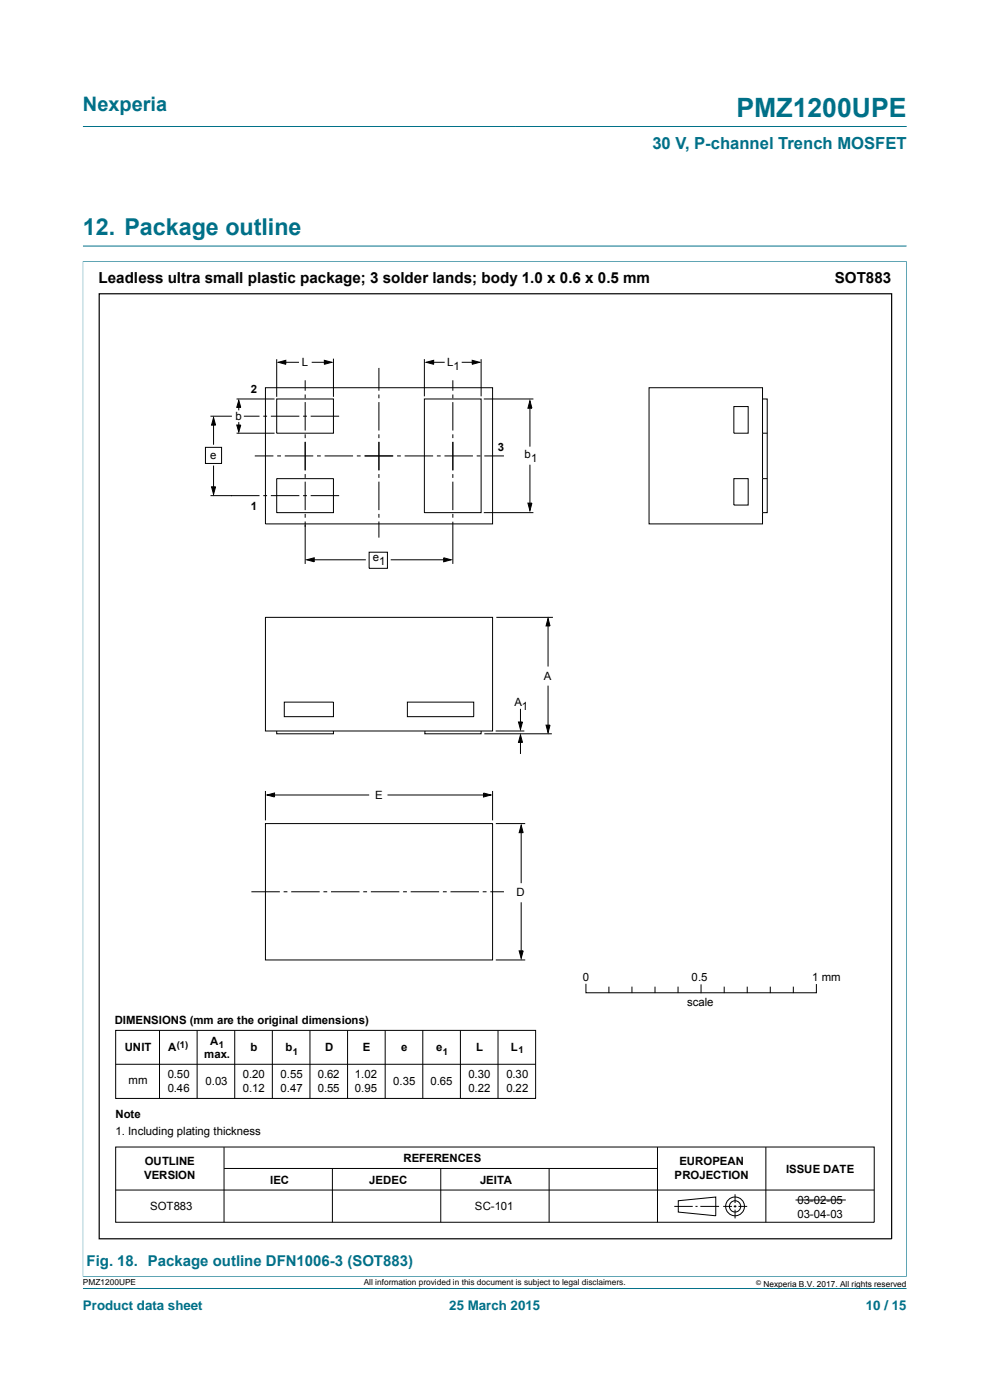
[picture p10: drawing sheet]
<svg xmlns="http://www.w3.org/2000/svg" width="210mm" height="297mm" viewBox="0 0 210 297" stroke-linecap="round" stroke-linejoin="round" font-family="sans-serif">
<path d="M17.6 26.8h174.7M17.5 55.5h174.9M17.6 52.2h174.7M17.6 55.4v215.5M192.3 55.4v215.5M17.5 270.8h174.9M17.6 273.3h174.7" fill="none" stroke="#007088" stroke-width=".21"/>
<g fill="none" stroke="#000" stroke-width=".21">
<path d="M58.7 76.2v8M59 76.9l1.6-.5v.9zM59.9 76.9h3.5M66.1 76.9h3.4M68.8 76.4l1.6 .5-1.6 .4zM70.7 76.1v8.1M80.4 78.1v4.8M90 76.2v7.9M90.4 76.9l1.6-.5v.9zM91.2 76.9h3.1M97.9 76.9h3M100.2 76.4l1.5 .5-1.5 .4z"/>
<path d="M102.1 76.2v7.9M43.6 94.9h3.4v3.4h-3.4zM44.6 88.3h4.6M45.3 88.6l.4 1.6h-.8zM45.3 89.4v4.9M45.3 98.8v5.2M50.2 84.6h8M50.2 91.9h8M50.2 90.2h.9l-.5 1.4zM50.6 84.9l.5 1.5h-.9zM50.6 85.8v1.2M50.6 89.5v1.3"/>
<path d="M51.7 88.3h3.3M54 96.7h4M55.8 88.3h.9M56.3 82.3h48.2v28.8h-48.2zM57.5 88.3h6M58.7 84.6h12v7.3h-12zM58.8 96.7h.8M60.4 96.7h6M64.3 88.3h.8M64.7 80.7v2.2M64.7 83.7v.8M64.7 85.3v6"/>
<path d="M64.7 92.1v.8M64.7 93.7v6.1M65.9 88.3h6M67.2 96.7h.9M68.9 96.7h6M75.7 96.7h.8M77.3 96.7h6.1M80.4 83.7v.8M80.4 85.3v6M80.4 92.1v.8M80.4 93.7v6.1M84.2 96.7h.8"/>
<path d="M85.8 96.7h6.1M90 84.6h12.1v24.2h-12.1zM92.7 96.7h.8M94.3 96.7h6M96.1 80.7v2.2M96.1 83.7v.8M96.1 85.3v6M96.1 92.1v.8M96.1 93.7v6.1M101.1 96.7h.8M102.6 84.6h10.5M102.7 96.7h4.2"/>
<path d="M112.4 85l.4 1.6h-.8zM112.4 85.9v8.9M112.4 98.6v8.9M155.7 86.3h3v5.6h-3zM161.7 84.6h1v24.2h-1M161.7 84.6v-2.3h-24v28.8h24v-2.3M161.7 84.6v24.2M161.7 91.9h1M44.6 105.1h10.4M44.9 103.3h.8l-.4 1.6zM55.8 105.1h.9M57.5 105.1h6"/>
<path d="M58.7 101.5h12v7.3h-12zM64.3 105.1h.8M64.7 100.6v.8M64.7 102.2v6M64.7 109v.8M64.7 110.6v9M65.1 118.8l1.6-.5v.9zM65.9 118.8h11.7M65.9 105.1h6M78.3 117.1h3.9v3.5h-3.9zM80.4 100.6v.8M80.4 102.2v6"/>
<path d="M80.4 109v.8M80.4 110.6v3.5M82.9 118.8h12.1M94.1 118.3l1.6 .5-1.6 .4zM96.1 100.6v.8M96.1 102.2v6M96.1 109v.8M96.1 110.7v8.9M102.6 108.8h10.5M112 106.7h.8l-.4 1.6zM155.7 101.5h3v5.6h-3zM161.7 101.5h1"/>
<path d="M56.3 131h48.2v24.1h-48.2zM105.3 131h12M116.3 131.2l.4 1.6h-.9zM116.3 132v9.4M58.7 155.1v.6h12v-.6M60.3 149h10.4v3h-10.4zM86.4 149h14.1v3h-14.1zM90.1 155.1v.6h12v-.6M102.7 155.7h14.4M105.1 155.1h6.1M110 153.2h.8l-.4 1.6zM110.4 150.4v3.5"/>
<path d="M110.4 156.7v3.2M110.4 155.9l.4 1.6h-.8zM115.8 153.8h.9l-.4 1.6zM116.3 145.5v9.1M56.3 167.8v6.2M56.3 174.7h48.2v28.9h-48.2zM56.6 168.7l1.6-.5v.9zM57.5 168.7h20.8M82.2 168.7h21.2M102.6 168.2l1.5 .5-1.5 .4zM104.5 167.8v6.2M105.2 174.7h6.2"/>
<path d="M110.6 175.1l.4 1.5h-.9zM110.6 175.9v11.5M53.3 189.2h6.1M60.2 189.2h.8M61.8 189.2h6M68.6 189.2h.8M70.2 189.2h6.1M77.1 189.2h.8M78.7 189.2h6M85.5 189.2h.8M87.1 189.2h6M94 189.2h.8"/>
<path d="M95.6 189.2h6M102.4 189.2h.8M104 189.2h2.9M110.6 191.4v11.1M24.5 218.6h89.1v14.4h-89.1zM33.8 218.6v14.4M41.8 218.6v14.4M49.8 218.6v14.4M57.8 218.6v14.4M65.7 218.6v14.4M73.7 218.6v14.4M81.7 218.6v14.4"/>
<path d="M89.7 218.5v14.5M97.7 218.6v14.4M105.2 203.6h6.2M105.6 218.6v14.4M110.1 201.7h.9l-.4 1.6zM124.3 208.8v1.8h48.9v-1.7M129.2 209.4v1.2M134 209.4v1.2M138.9 209.4v1.2M143.8 209.4v1.2M148.7 208.9v1.7M153.6 209.4v1.2"/>
<path d="M158.5 209.4v1.2M163.4 209.4v1.2M168.3 209.4v1.2M24.5 225.8h89.1M24.5 252.5h160.9M24.5 243.3h160.9v16h-160.9zM47.5 243.4v15.9M47.5 247.9h91.9M70.5 247.9v11.4M93.5 247.9v11.4M116.5 247.9v11.4M139.5 243.4v15.9"/>
<path d="M143 255.9h3.9M143.9 254.7l7.9-.8v4l-7.9-.8zM147.5 255.9h.5M148.6 255.9h3.9M153.4 255.9h1.9M155.6 255.9h.6M155.9 253.4v1.8M155.9 255.7v.5M155.9 256.6v1.9M156.6 255.9h1.9M162.5 243.4v15.9M168.7 254.6h10.7"/>
<circle cx="155.9" cy="255.9" r="1.99"/>
<circle cx="155.9" cy="255.9" r="1.2"/>
</g>
<g fill="#000">
<path d="M59 76.9l1.6-.5v.9zM68.8 76.4l1.6 .5-1.6 .4zM90.4 76.9l1.6-.5v.9zM100.2 76.4l1.5 .5-1.5 .4zM45.3 88.6l.4 1.6h-.8zM50.2 90.2h.9l-.5 1.4zM50.6 84.9l.5 1.5h-.9zM112.4 85l.4 1.6h-.8zM44.9 103.3h.8l-.4 1.6zM65.1 118.8l1.6-.5v.9zM94.1 118.3l1.6 .5-1.6 .4zM112 106.7h.8l-.4 1.6z"/>
<path d="M116.3 131.2l.4 1.6h-.9zM110 153.2h.8l-.4 1.6zM110.4 155.9l.4 1.6h-.8zM115.8 153.8h.9l-.4 1.6zM56.6 168.7l1.6-.5v.9zM102.6 168.2l1.5 .5-1.5 .4zM110.6 175.1l.4 1.5h-.9zM110.1 201.7h.9l-.4 1.6z"/>
</g>
<path d="M21 62.3h168.1v200.5h-168.1z" fill="none" stroke="#000" stroke-width=".25"/>
<text font-size="5.6" fill="#007088" x="156.2" y="24.8">PMZ1200UPE</text>
<text font-size="4.9" fill="#007088" x="17.6" y="49.8">12. Package outline</text>
<text font-size="4.2" fill="#007088" x="17.6" y="23.6">Nexperia</text>
<text font-size="3.5" fill="#007088" x="138.4" y="31.7">30 V, P-channel Trench MOSFET</text>
<g font-size="3.2">
<text x="20.9" y="60">Leadless ultra small plastic package; 3 solder lands; body 1.0 x 0.6 x 0.5 mm</text>
<text x="177.1" y="60">SOT883</text>
</g>
<text font-size="3.2" fill="#007088" x="18.4" y="268.6">Fig. 18. Package outline DFN1006-3 (SOT883)</text>
<g font-size="2.8" fill="#007088">
<text x="17.6" y="277.9">Product data sheet</text>
<text x="95.3" y="277.9">25 March 2015</text>
<text x="183.7" y="277.9">10 / 15</text>
</g>
<g font-size="2.4">
<text x="64" y="77.7">L</text>
<text x="94.8" y="77.7">L</text>
<text x="53.2" y="83.3">2</text>
<text x="96.2" y="78.5">1</text>
<text x="49.9" y="89">b</text>
<text x="105.6" y="95.6">3</text>
<text x="44.6" y="97.3">e</text>
<text x="111.3" y="97.2">b</text>
<text x="112.7" y="98">1</text>
<text x="53.2" y="108.2">1</text>
<text x="79.1" y="119.1">e</text>
<text x="80.4" y="119.9">1</text>
<text x="109.1" y="149.8">A</text>
<text x="115.4" y="144.2">A</text>
<text x="110.7" y="150.5">1</text>
<text x="79.6" y="169.4">E</text>
<text x="109.6" y="190.1">D</text>
<text x="123.6" y="208.1">0</text>
<text x="146.7" y="208.1">0.5</text>
<text x="172.3" y="208.1">1 mm</text>
<text x="145.8" y="213.5">scale</text>
<text x="24.3" y="217.3">DIMENSIONS (mm are the original dimensions)</text>
<text x="44.6" y="221.6">A</text>
<text x="26.5" y="223">UNIT</text>
<text x="35.6" y="223">A</text>
<text x="43.3" y="224.5">max.</text>
<text x="53.2" y="223">b</text>
<text x="60.5" y="223">b</text>
<text x="69" y="223">D</text>
<text x="77" y="223">E</text>
<text x="85.1" y="223">e</text>
<text x="92.5" y="223">e</text>
<text x="101" y="223">L</text>
<text x="108.4" y="223">L</text>
<text x="27.3" y="230">mm</text>
<text x="35.6" y="228.8">0.50</text>
<text x="35.6" y="231.7">0.46</text>
<text x="43.6" y="230.2">0.03</text>
<text x="51.5" y="228.8">0.20</text>
<text x="51.5" y="231.7">0.12</text>
<text x="59.5" y="228.8">0.55</text>
<text x="59.5" y="231.7">0.47</text>
<text x="67.4" y="228.8">0.62</text>
<text x="67.4" y="231.7">0.55</text>
<text x="75.3" y="228.8">1.02</text>
<text x="75.3" y="231.7">0.95</text>
<text x="83.4" y="230.2">0.35</text>
<text x="91.3" y="230.2">0.65</text>
<text x="99.3" y="228.8">0.30</text>
<text x="99.3" y="231.7">0.22</text>
<text x="107.4" y="228.8">0.30</text>
<text x="107.4" y="231.7">0.22</text>
<text x="24.5" y="237.1">Note</text>
<text x="24.5" y="240.8">1. Including plating thickness</text>
<text x="30.6" y="250.2">VERSION</text>
<text x="30.7" y="247.2">OUTLINE</text>
<text x="57.3" y="251.1">IEC</text>
<text x="78.3" y="251.1">JEDEC</text>
<text x="85.6" y="246.5">REFERENCES</text>
<text x="101.8" y="251.1">JEITA</text>
<text x="143.1" y="250.2">PROJECTION</text>
<text x="144.1" y="247.2">EUROPEAN</text>
<text x="166.7" y="248.8">ISSUE DATE</text>
<text x="31.8" y="256.7">SOT883</text>
<text x="100.7" y="256.7">SC-101</text>
<text x="169.1" y="255.4">03-02-05</text>
<text x="169.1" y="258.4">03-04-03</text>
</g>
<g font-size="2">
<text x="37.5" y="222.3">(1)</text>
<text x="46.4" y="222.3">1</text>
<text x="62.1" y="223.9">1</text>
<text x="93.9" y="223.9">1</text>
<text x="110" y="223.5">1</text>
</g>
<g font-size="1.8">
<text x="17.6" y="272.7">PMZ1200UPE</text>
<text x="77.2" y="272.7">All information provided in this document is subject to legal disclaimers.</text>
<text x="161.9" y="273">Nexperia B.V. 2017. All rights reserved</text>
</g>
<text font-size="1.4" x="160.4" y="272.6">©</text>
</svg>
